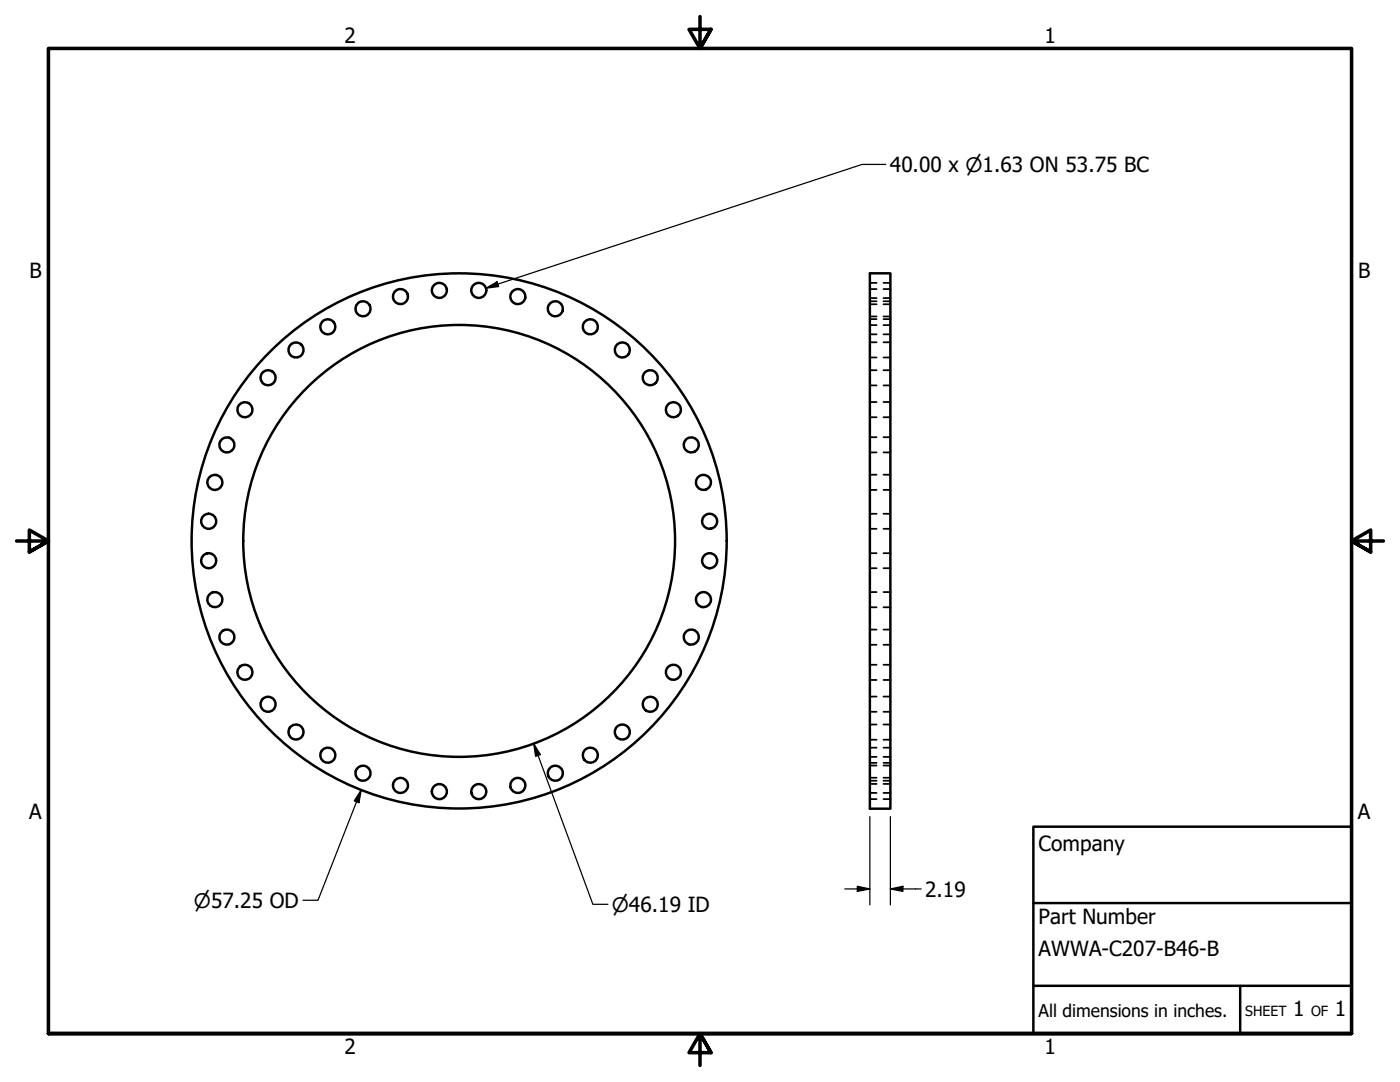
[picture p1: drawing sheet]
<svg xmlns="http://www.w3.org/2000/svg" width="279mm" height="216mm" viewBox="0 0 279 216" stroke-linecap="round" stroke-linejoin="round" font-family="sans-serif">
<!-- layer: Visible (ANSI) -->
<g fill="none" stroke="#000" stroke-width=".49">
<path d="M173.6 54.5h4.1v106.9h-4.1z"/>
<circle cx="79.9" cy="59.2" r="1.5"/>
<circle cx="87.7" cy="57.9" r="1.5"/>
<circle cx="95.5" cy="57.9" r="1.5"/>
<circle cx="103.3" cy="59.2" r="1.5"/>
<circle cx="53.5" cy="75.4" r="1.5"/>
<circle cx="59.1" cy="69.8" r="1.5"/>
<circle cx="65.4" cy="65.2" r="1.5"/>
<circle cx="72.4" cy="61.6" r="1.5"/>
<circle cx="110.8" cy="61.6" r="1.5"/>
<circle cx="117.8" cy="65.2" r="1.5"/>
<circle cx="124.2" cy="69.8" r="1.5"/>
<circle cx="129.8" cy="75.4" r="1.5"/>
<circle cx="42.9" cy="96.3" r="1.5"/>
<circle cx="45.3" cy="88.8" r="1.5"/>
<circle cx="48.9" cy="81.8" r="1.5"/>
<circle cx="134.4" cy="81.8" r="1.5"/>
<circle cx="138" cy="88.8" r="1.5"/>
<circle cx="140.4" cy="96.3" r="1.5"/>
<circle cx="41.6" cy="104" r="1.5"/>
<circle cx="41.6" cy="111.9" r="1.5"/>
<circle cx="42.9" cy="119.6" r="1.5"/>
<circle cx="91.6" cy="107.9" r="53.4"/>
<circle cx="91.6" cy="107.9" r="43.1"/>
<circle cx="140.4" cy="119.6" r="1.5"/>
<circle cx="141.6" cy="104" r="1.5"/>
<circle cx="141.6" cy="111.9" r="1.5"/>
<circle cx="45.3" cy="127.1" r="1.5"/>
<circle cx="48.9" cy="134.1" r="1.5"/>
<circle cx="134.4" cy="134.1" r="1.5"/>
<circle cx="138" cy="127.1" r="1.5"/>
<circle cx="53.5" cy="140.5" r="1.5"/>
<circle cx="59.1" cy="146.1" r="1.5"/>
<circle cx="65.4" cy="150.7" r="1.5"/>
<circle cx="72.4" cy="154.3" r="1.5"/>
<circle cx="79.9" cy="156.7" r="1.5"/>
<circle cx="87.7" cy="158" r="1.5"/>
<circle cx="95.6" cy="158" r="1.5"/>
<circle cx="103.3" cy="156.7" r="1.5"/>
<circle cx="110.8" cy="154.3" r="1.5"/>
<circle cx="117.8" cy="150.7" r="1.5"/>
<circle cx="124.2" cy="146.1" r="1.5"/>
<circle cx="129.8" cy="140.5" r="1.5"/>
</g>
<!-- layer: Hidden (ANSI) -->
<g fill="none" stroke="#000" stroke-width=".35">
<path d="M173.6 57.7h1.3M173.6 59.5h1.3M173.6 56.4h1.3M176.3 57.7h1.4M176.3 59.5h1.4M176.3 56.4h1.4M173.6 64.9h1.3M173.6 60.7h1.3M173.6 63.1h1.3M173.6 60.1h1.3M173.6 66.7h1.3M173.6 63.7h1.3"/>
<path d="M173.6 71.3h1.3M173.6 68.3h1.3M173.6 76.9h1.3M173.6 73.9h1.3M176.3 64.9h1.4M176.3 60.7h1.4M176.3 63.1h1.4M176.3 60.1h1.4M176.3 66.7h1.4M176.3 63.7h1.4M176.3 71.3h1.4M176.3 68.3h1.4"/>
<path d="M176.3 76.9h1.4M176.3 73.9h1.4M173.6 83.3h1.3M173.6 80.2h1.3M173.6 90.3h1.3M173.6 87.2h1.3M173.6 97.8h1.3M173.6 94.7h1.3M176.3 83.3h1.4M176.3 80.2h1.4M176.3 90.3h1.4M176.3 87.2h1.4"/>
<path d="M176.3 97.8h1.4M176.3 94.7h1.4M173.6 105.5h1.3M173.6 102.5h1.3M173.6 113.4h1.3M173.6 110.4h1.3M173.6 118.1h1.3M176.3 105.5h1.4M176.3 102.5h1.4M176.3 113.4h1.4M176.3 110.4h1.4M176.3 118.1h1.4"/>
<path d="M173.6 121.2h1.3M173.6 128.7h1.3M173.6 125.6h1.3M173.6 135.7h1.3M173.6 132.6h1.3M173.6 139h1.3M176.3 121.2h1.4M176.3 128.7h1.4M176.3 125.6h1.4M176.3 135.7h1.4M176.3 132.6h1.4M176.3 139h1.4"/>
<path d="M173.6 151h1.3M173.6 142h1.3M173.6 147.6h1.3M173.6 144.6h1.3M173.6 152.2h1.3M173.6 149.2h1.3M173.6 155.8h1.3M173.6 152.8h1.3M173.6 158.2h1.3M173.6 155.2h1.3M173.6 159.5h1.3M173.6 156.4h1.3"/>
<path d="M176.3 151h1.4M176.3 142h1.4M176.3 147.6h1.4M176.3 144.6h1.4M176.3 152.2h1.4M176.3 149.2h1.4M176.3 155.8h1.4M176.3 152.8h1.4M176.3 158.2h1.4M176.3 155.2h1.4M176.3 159.5h1.4M176.3 156.4h1.4"/>
</g>
<!-- layer: Border (ANSI) -->
<path d="M139.7 3.3v6.4l-2.2-3.8h4.4l-2.2 3.8 2.2-3.8M3.3 107.9h6.4l-3.8-2.1v4.3l3.8-2.2-3.8 2.2M276.1 107.9h-6.4l3.8-2.1v4.3l-3.8-2.2 3.8 2.2M9.7 206.2v-196.5h260v196.5h-260h260M141.9 210l-2.2-3.8 2.2 3.8h-4.4l2.2-3.8v6.4" fill="none" stroke="#000" stroke-width=".71"/>
<!-- layer: Title (ANSI) -->
<path d="M206.2 165h63.5v41.2h-63.5zM206.2 196.7h63.5M206.2 180.2h63.5M247.5 196.7v9.5" fill="none" stroke="#000" stroke-width=".49"/>
<!-- layer: Dimension (ANSI) -->
<path d="M176.8 32.8h-4.8l-75 24.7M97 57.5l2.2-1.3 .3 1zM72.1 157.7l-.5 2.5-.9-.4zM72.1 157.7l-8.6 21.9h-3M106.5 148.4l1.3 2.2-.9 .3zM106.5 148.4l11.8 32h3M168.6 177.4h5M171.1 176.8l2.5 .6-2.5 .5zM173.6 162.9v17.7M177.7 177.4l2.5-.6v1.1zM177.7 177.4h6.1M177.7 162.9v17.7" fill="none" stroke="#000" stroke-width=".25"/>
<g fill="#000">
<path d="M97 57.5l2.2-1.3 .3 1z" fill-rule="evenodd"/>
<path d="M106.5 148.4l1.3 2.2-.9 .3z" fill-rule="evenodd"/>
<path d="M72.1 157.7l-.5 2.5-.9-.4z" fill-rule="evenodd"/>
<path d="M171.1 176.8l2.5 .6-2.5 .5z" fill-rule="evenodd"/>
<path d="M177.7 177.4l2.5-.6v1.1z" fill-rule="evenodd"/>
</g>
<g font-size="4.2">
<text x="68.7" y="8.6">2</text>
<text x="208.4" y="8.6">1</text>
<text x="177.6" y="34.3">40.00 x ⌀1.63 ON 53.75 BC</text>
<text x="5.9" y="55.5">B</text>
<text x="271" y="55.5">B</text>
<text x="5.8" y="163.4">A</text>
<text x="271" y="163.4">A</text>
<text x="207.3" y="169.8">Company</text>
<text x="184.6" y="178.9">2.19</text>
<text x="207.3" y="184.4">Part Number</text>
<text x="207.3" y="190.7">AWWA-C207-B46-B</text>
<text x="258.1" y="202.8">1</text>
<text x="266.4" y="202.8">1</text>
<text x="68.7" y="210.3">2</text>
<text x="208.4" y="210.3">1</text>
</g>
<g font-size="4">
<text x="38.7" y="181.1">⌀57.25 OD</text>
<text x="122.1" y="181.9">⌀46.19 ID</text>
</g>
<text font-size="3.5" x="207.3" y="202.9">All dimensions in inches.</text>
<g font-size="2.8">
<text x="248.5" y="202.8">SHEET</text>
<text x="261.7" y="202.8">OF</text>
</g>
</svg>
